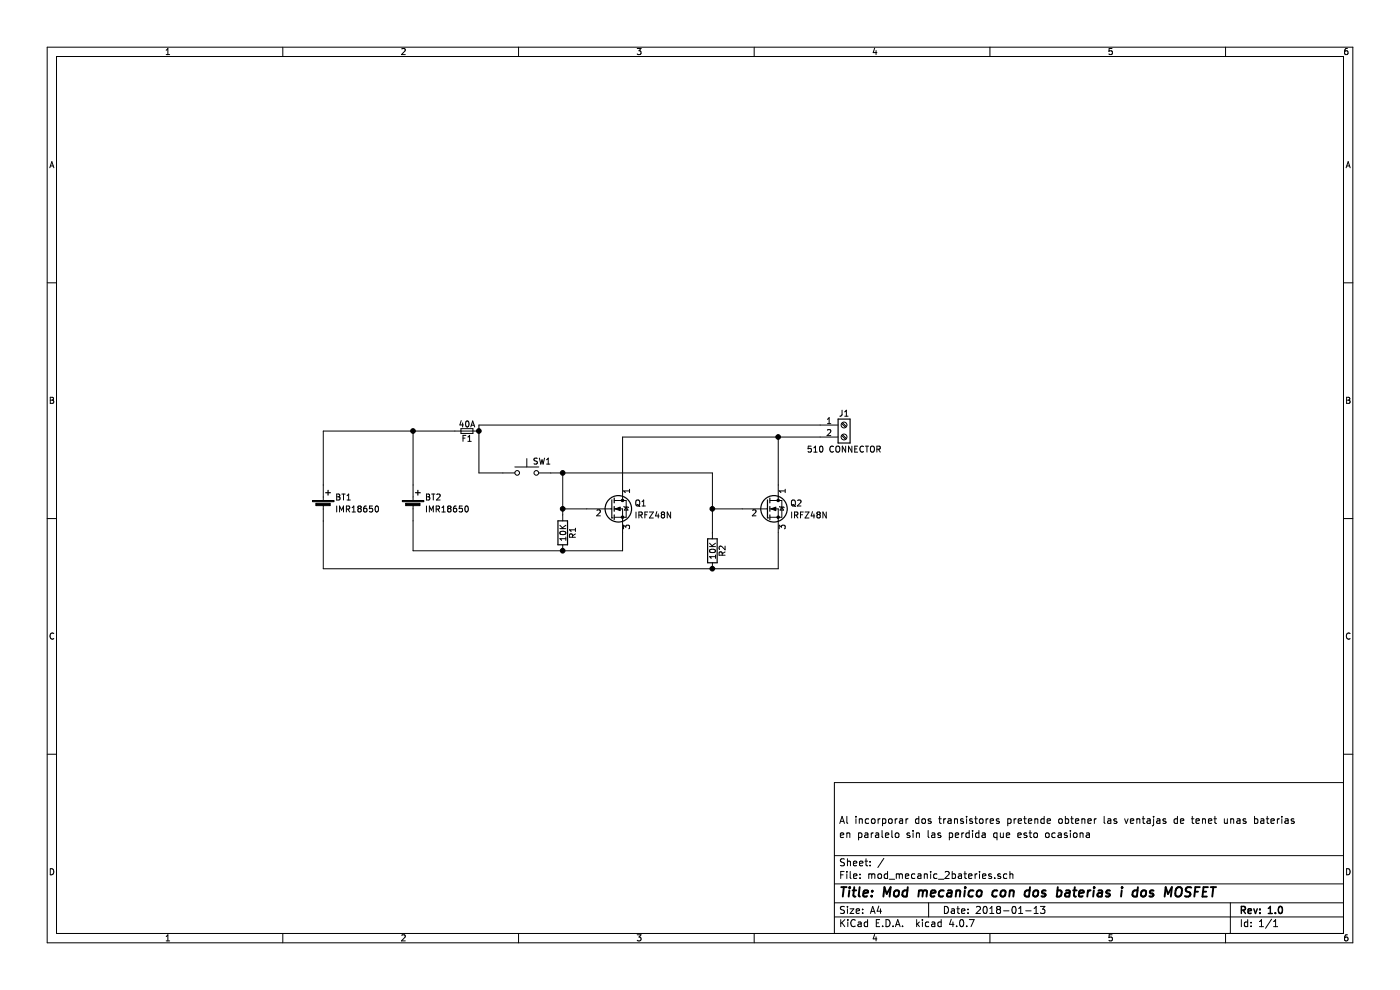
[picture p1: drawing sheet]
EESchema Schematic File Version 2
LIBS:power
LIBS:device
LIBS:switches
LIBS:relays
LIBS:motors
LIBS:transistors
LIBS:conn
LIBS:linear
LIBS:regul
LIBS:74xx
LIBS:cmos4000
LIBS:adc-dac
LIBS:memory
LIBS:xilinx
LIBS:microcontrollers
LIBS:dsp
LIBS:microchip
LIBS:analog_switches
LIBS:motorola
LIBS:texas
LIBS:intel
LIBS:audio
LIBS:interface
LIBS:digital-audio
LIBS:philips
LIBS:display
LIBS:cypress
LIBS:siliconi
LIBS:opto
LIBS:atmel
LIBS:contrib
LIBS:valves
LIBS:mod_mecanic_2bateries-cache
EELAYER 25 0
EELAYER END
$Descr A4 11693 8268
encoding utf-8
Sheet 1 1
Title "Mod mecanico con dos baterias i dos MOSFET"
Date "2018-01-13"
Rev "1.0"
Comp ""
Comment1 "en paralelo sin las perdida que esto ocasiona"
Comment2 "Al incorporar dos transistores pretende obtener las ventajas de tenet unas baterias "
Comment3 ""
Comment4 ""
$EndDescr
$Comp
L Battery_Cell BT1
U 1 1
P 2700 4250
F 0 "BT1" H 2800 4350 50  0000 L CNN
F 1 "IMR18650" H 2800 4250 50  0000 L CNN
F 2 "" V 2700 4310 50  0001 C CNN
F 3 "3.7v" V 2700 4310 50  0001 C CNN
	1    2700 4250
	1    0    0    -1  
$EndComp
$Comp
L Battery_Cell BT2
U 1 1
P 3450 4250
F 0 "BT2" H 3550 4350 50  0000 L CNN
F 1 "IMR18650" H 3550 4250 50  0000 L CNN
F 2 "" V 3450 4310 50  0001 C CNN
F 3 "3.7v" V 3450 4310 50  0001 C CNN
	1    3450 4250
	1    0    0    -1  
$EndComp
$Comp
L Fuse_Small F1
U 1 1
P 3900 3600
F 0 "F1" H 3900 3540 50  0000 C CNN
F 1 "40A" H 3900 3660 50  0000 C CNN
F 2 "" H 3900 3600 50  0001 C CNN
F 3 "40A" H 3900 3600 50  0001 C CNN
	1    3900 3600
	1    0    0    -1  
$EndComp
$Comp
L Q_NMOS_DGS Q1
U 1 1
P 5100 4250
F 0 "Q1" H 5300 4300 50  0000 L CNN
F 1 "IRFZ48N" H 5300 4200 50  0000 L CNN
F 2 "" H 5300 4350 50  0001 C CNN
F 3 "" H 5100 4250 50  0001 C CNN
	1    5100 4250
	1    0    0    -1  
$EndComp
$Comp
L Q_NMOS_DGS Q2
U 1 1
P 6400 4250
F 0 "Q2" H 6600 4300 50  0000 L CNN
F 1 "IRFZ48N" H 6600 4200 50  0000 L CNN
F 2 "" H 6600 4350 50  0001 C CNN
F 3 "" H 6400 4250 50  0001 C CNN
	1    6400 4250
	1    0    0    -1  
$EndComp
$Comp
L SW_Push SW1
U 1 1
P 4400 3950
F 0 "SW1" H 4450 4050 50  0000 L CNN
F 1 " " H 4400 3890 50  0000 C CNN
F 2 "" H 4400 4150 50  0001 C CNN
F 3 "" H 4400 4150 50  0001 C CNN
	1    4400 3950
	1    0    0    -1  
$EndComp
$Comp
L Screw_Terminal_01x02 J1
U 1 1
P 7050 3550
F 0 "J1" H 7050 3650 50  0000 C CNN
F 1 "510 CONNECTOR" H 7050 3350 50  0000 C CNN
F 2 "" H 7050 3550 50  0001 C CNN
F 3 "" H 7050 3550 50  0001 C CNN
	1    7050 3550
	1    0    0    -1  
$EndComp
$Comp
L R R1
U 1 1
P 4700 4450
F 0 "R1" V 4780 4450 50  0000 C CNN
F 1 "10K" V 4700 4450 50  0000 C CNN
F 2 "" V 4630 4450 50  0001 C CNN
F 3 "" H 4700 4450 50  0001 C CNN
	1    4700 4450
	1    0    0    -1  
$EndComp
$Comp
L R R2
U 1 1
P 5950 4600
F 0 "R2" V 6030 4600 50  0000 C CNN
F 1 "10K" V 5950 4600 50  0000 C CNN
F 2 "" V 5880 4600 50  0001 C CNN
F 3 "" H 5950 4600 50  0001 C CNN
	1    5950 4600
	1    0    0    -1  
$EndComp
Wire Wire Line
	3450 4350 3450 4600
Wire Wire Line
	3450 4600 5200 4600
Wire Wire Line
	6850 3550 4000 3550
Wire Wire Line
	4000 3550 4000 3950
Wire Wire Line
	2700 3600 3800 3600
Wire Wire Line
	3450 3600 3450 4050
Wire Wire Line
	2700 3600 2700 4050
Wire Wire Line
	4000 3950 4200 3950
Connection ~ 4000 3600
Wire Wire Line
	2700 4350 2700 4750
Wire Wire Line
	2700 4750 6500 4750
Wire Wire Line
	4700 3950 4700 4300
Wire Wire Line
	4700 4250 4900 4250
Wire Wire Line
	5950 3950 5950 4450
Wire Wire Line
	5950 4250 6200 4250
Wire Wire Line
	6500 4750 6500 4450
Connection ~ 5950 4750
Wire Wire Line
	5200 4600 5200 4450
Connection ~ 4700 4600
Wire Wire Line
	4600 3950 5950 3950
Wire Wire Line
	5200 4050 5200 3650
Wire Wire Line
	5200 3650 6850 3650
Wire Wire Line
	6500 4050 6500 3650
Connection ~ 4700 4250
Connection ~ 5950 4250
Connection ~ 4700 3950
Connection ~ 6500 3650
Connection ~ 3450 3600
$EndSCHEMATC
